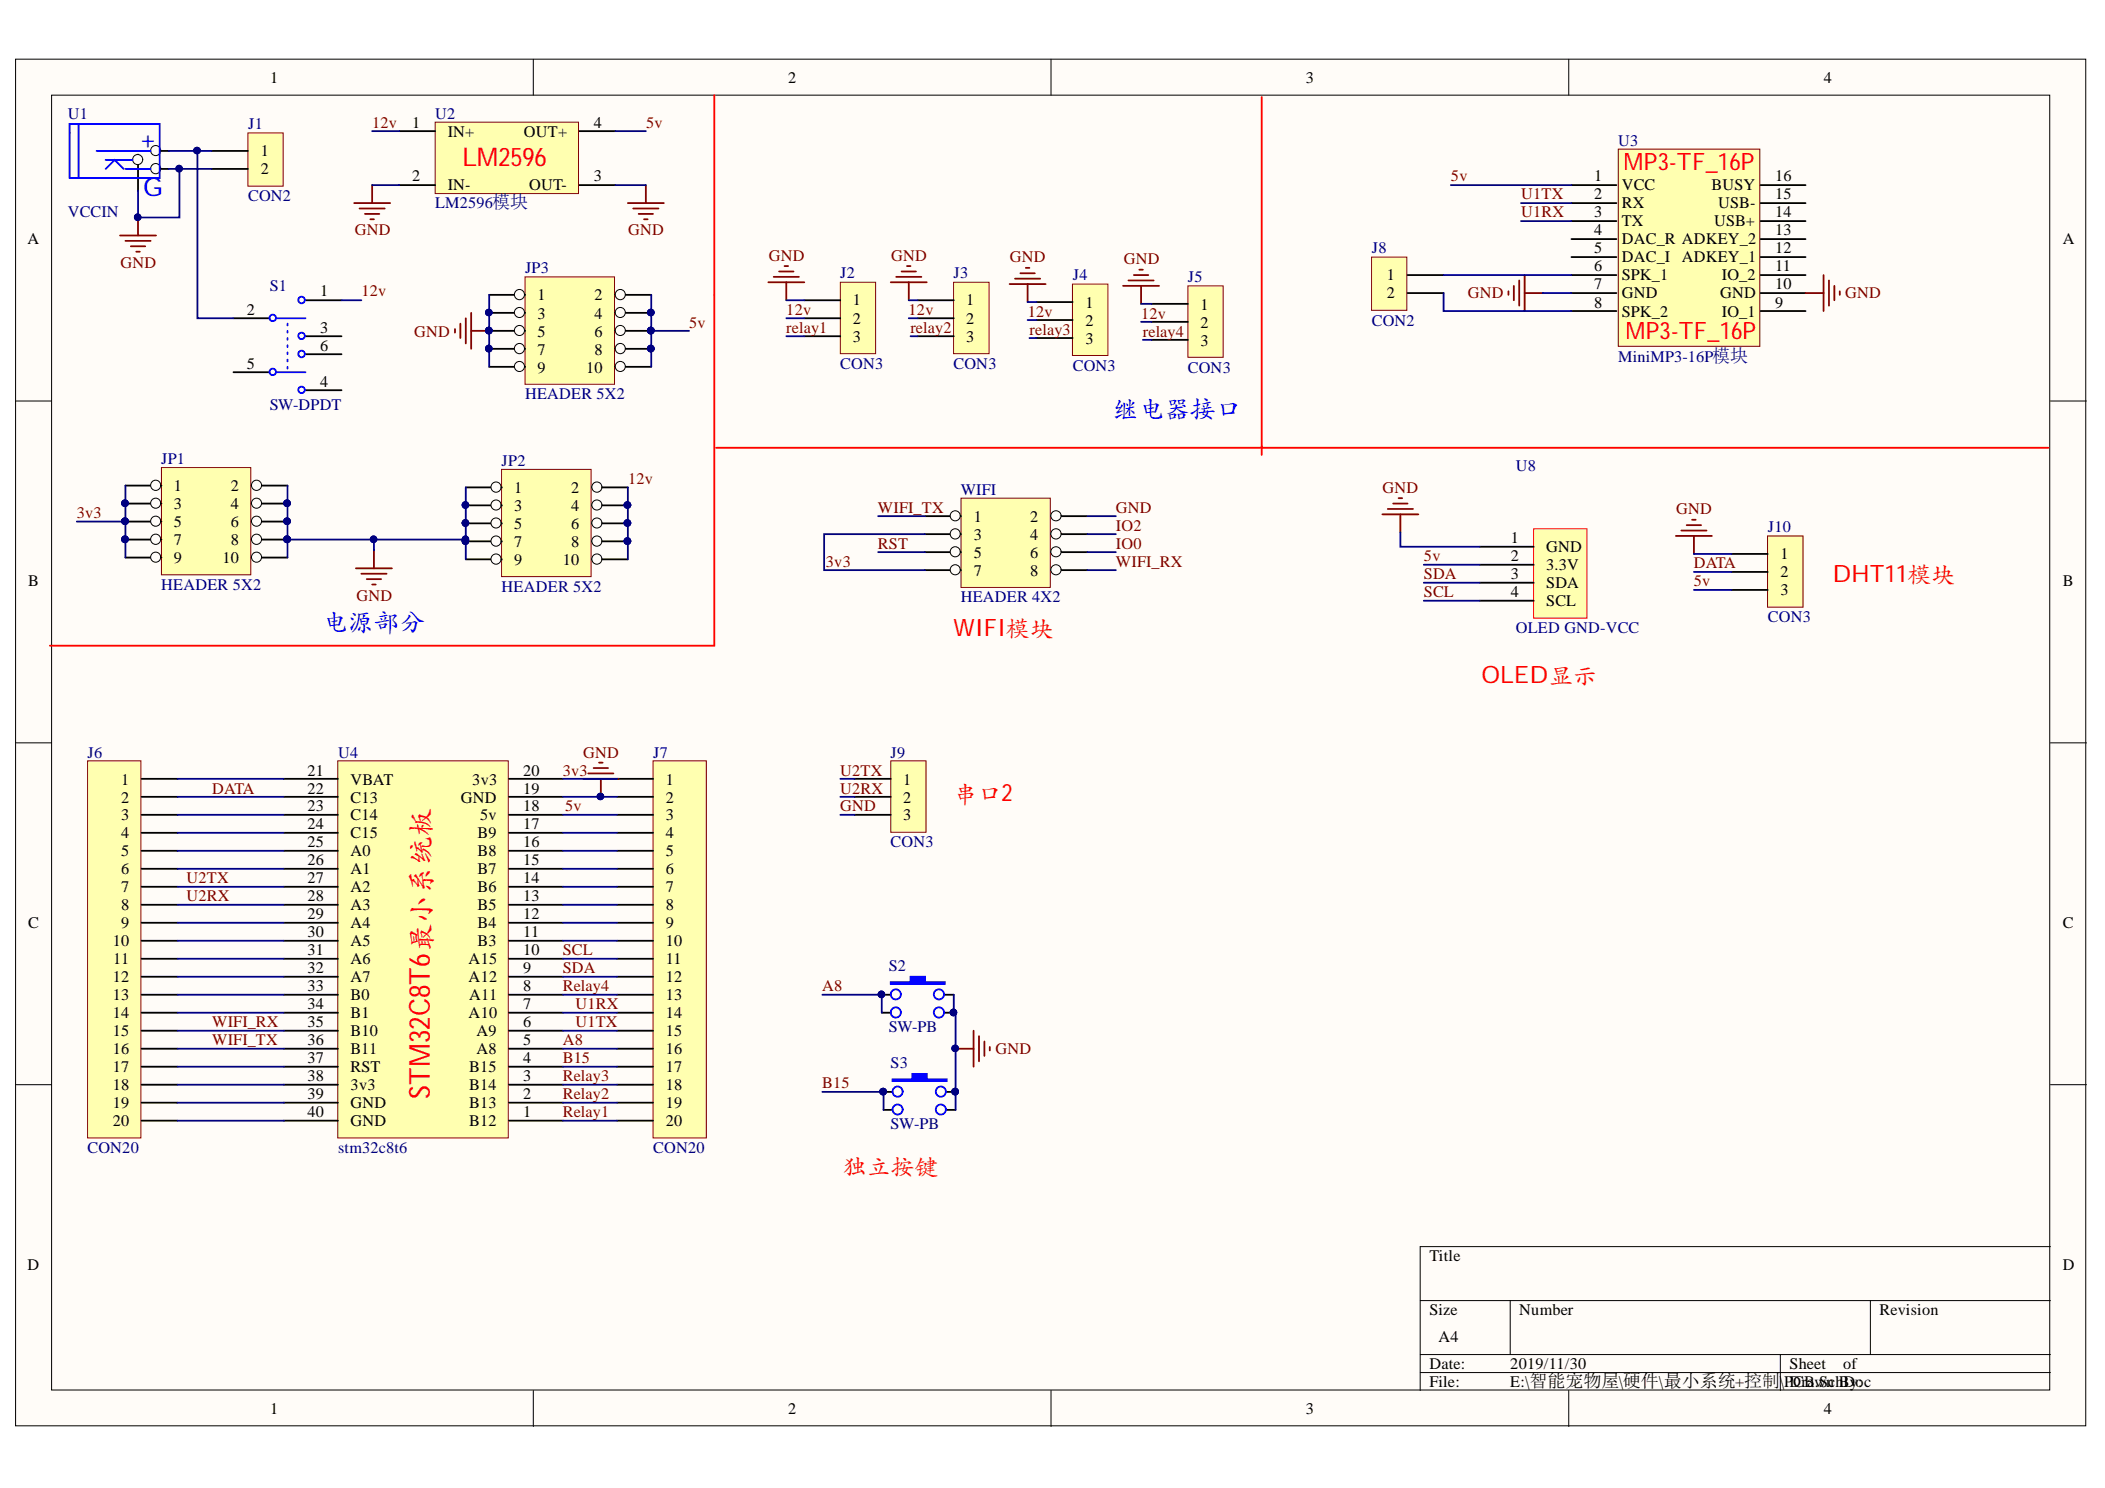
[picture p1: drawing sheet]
# Altium project 最小系统+控制.PrjPcb
1 sheet, 22 parts. Net scope: global (net labels, ports and power ports of the same name join across sheets).
Board file: 原理图.PcbDoc

## Sheet PCB.SchDoc
size A4

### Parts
J1  CON2  [sip-2]
J2  CON3  [sip-3]
J3  CON3  [sip-3]
J4  CON3  [sip-3]
J5  CON3  [sip-3]
J6  CON20  [sip-20]
J7  CON20  [sip-20]
J8  CON2  [sip-2]
J9  CON3  [sip-3]
J10  CON3  [sip-3]
JP1  HEADER 5X2  [IDC-10]
JP2  HEADER 5X2  [IDC-10]
JP3  HEADER 5X2  [IDC-10]
S1  SW-DPDT  [SWITCH_B1]
S2  SW-PB  [SWPB]
S3  SW-PB  [SWPB]
U1  VCCIN  [VCCIN]
U2  LM2596模块  [LM2596模块]
U3  MiniMP3-16P模块  [MiniMP3模块]
U4  stm32c8t6  [DIP-40]
U8  OLED GND-VCC  [OLED-12864-0.96 模块]
WIFI  HEADER 4X2  [IDC-8]

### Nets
GND: J1.2 J2.1 J3.1 J4.1 J5.1 J7.2 J9.3 J10.1 JP1.2 JP1.4 JP1.6 JP1.8 JP1.10 JP2.1 JP2.3 JP2.5 JP2.7 JP2.9 JP3.1 JP3.3 JP3.5 JP3.7 JP3.9 S2.2 S2.4 S3.2 S3.4 U1.2 U1.3 U2.2(IN-) U2.3(OUT-) U3.7(GND) U3.10(GND) U4.19(GND) U8.1(GND) WIFI.2
3v3: J7.1 JP1.1 JP1.3 JP1.5 JP1.7 JP1.9 U4.20(3v3) WIFI.3 WIFI.7
5v: J7.3 J10.3 JP3.2 JP3.4 JP3.6 JP3.8 JP3.10 U2.4(OUT+) U3.1(VCC) U4.18(5v) U8.2(3.3V)
12v: J2.2 J3.2 J4.2 J5.2 JP2.2 JP2.4 JP2.6 JP2.8 JP2.10 S1.1 U2.1(IN+)
A8: J7.16 S2.1 S2.3 U4.5(A8)
B15: J7.17 S3.1 S3.3 U4.4(B15)
DATA: J6.2 J10.2 U4.22(C13)
IO0: WIFI.6
IO2: WIFI.4
relay1: J2.3 J7.20 U4.1(B12)
relay2: J3.3 J7.19 U4.2(B13)
relay3: J4.3 J7.18 U4.3(B14)
relay4: J5.3 J7.13 U4.8(A11)
RST: WIFI.5
SCL: J7.11 U4.10(A15) U8.4(SCL)
SDA: J7.12 U4.9(A12) U8.3(SDA)
U1RX: J7.14 U3.3(TX) U4.7(A10)
U1TX: J7.15 U3.2(RX) U4.6(A9)
U2RX: J6.8 J9.2 U4.28(A3)
U2TX: J6.7 J9.1 U4.27(A2)
WIFI_RX: J6.15 U4.35(B10) WIFI.8
WIFI_TX: J6.16 U4.36(B11) WIFI.1
NetJ1_1: J1.1 S1.2 U1.1
NetJ6_1: J6.1 U4.21(VBAT)
NetJ6_3: J6.3 U4.23(C14)
NetJ6_4: J6.4 U4.24(C15)
NetJ6_5: J6.5 U4.25(A0)
NetJ6_6: J6.6 U4.26(A1)
NetJ6_9: J6.9 U4.29(A4)
NetJ6_10: J6.10 U4.30(A5)
NetJ6_11: J6.11 U4.31(A6)
NetJ6_12: J6.12 U4.32(A7)
NetJ6_13: J6.13 U4.33(B0)
NetJ6_14: J6.14 U4.34(B1)
NetJ6_17: J6.17 U4.37(RST)
NetJ6_18: J6.18 U4.38(3v3)
NetJ6_19: J6.19 U4.39(GND)
NetJ6_20: J6.20 U4.40(GND)
NetJ7_4: J7.4 U4.17(B9)
NetJ7_5: J7.5 U4.16(B8)
NetJ7_6: J7.6 U4.15(B7)
NetJ7_7: J7.7 U4.14(B6)
NetJ7_8: J7.8 U4.13(B5)
NetJ7_9: J7.9 U4.12(B4)
NetJ7_10: J7.10 U4.11(B3)
NetJ8_1: J8.1 U3.6(SPK_1)
NetJ8_2: J8.2 U3.8(SPK_2)

Not connected (* = marked no-connect by the designer): S1 3 4 5 6; U3 4(DAC_R) 5(DAC_I) 9(IO_1) 11(IO_2) 12(ADKEY_1) 13(ADKEY_2) 14(USB+) 15(USB-) 16(BUSY)

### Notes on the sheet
- 继电器接口
- 电源部分
- (near WIFI) WIFI模块
- (near J10) DHT11模块
- (near U8) OLED显示
- (near J9) 串口2
- (near S3) 独立按键
